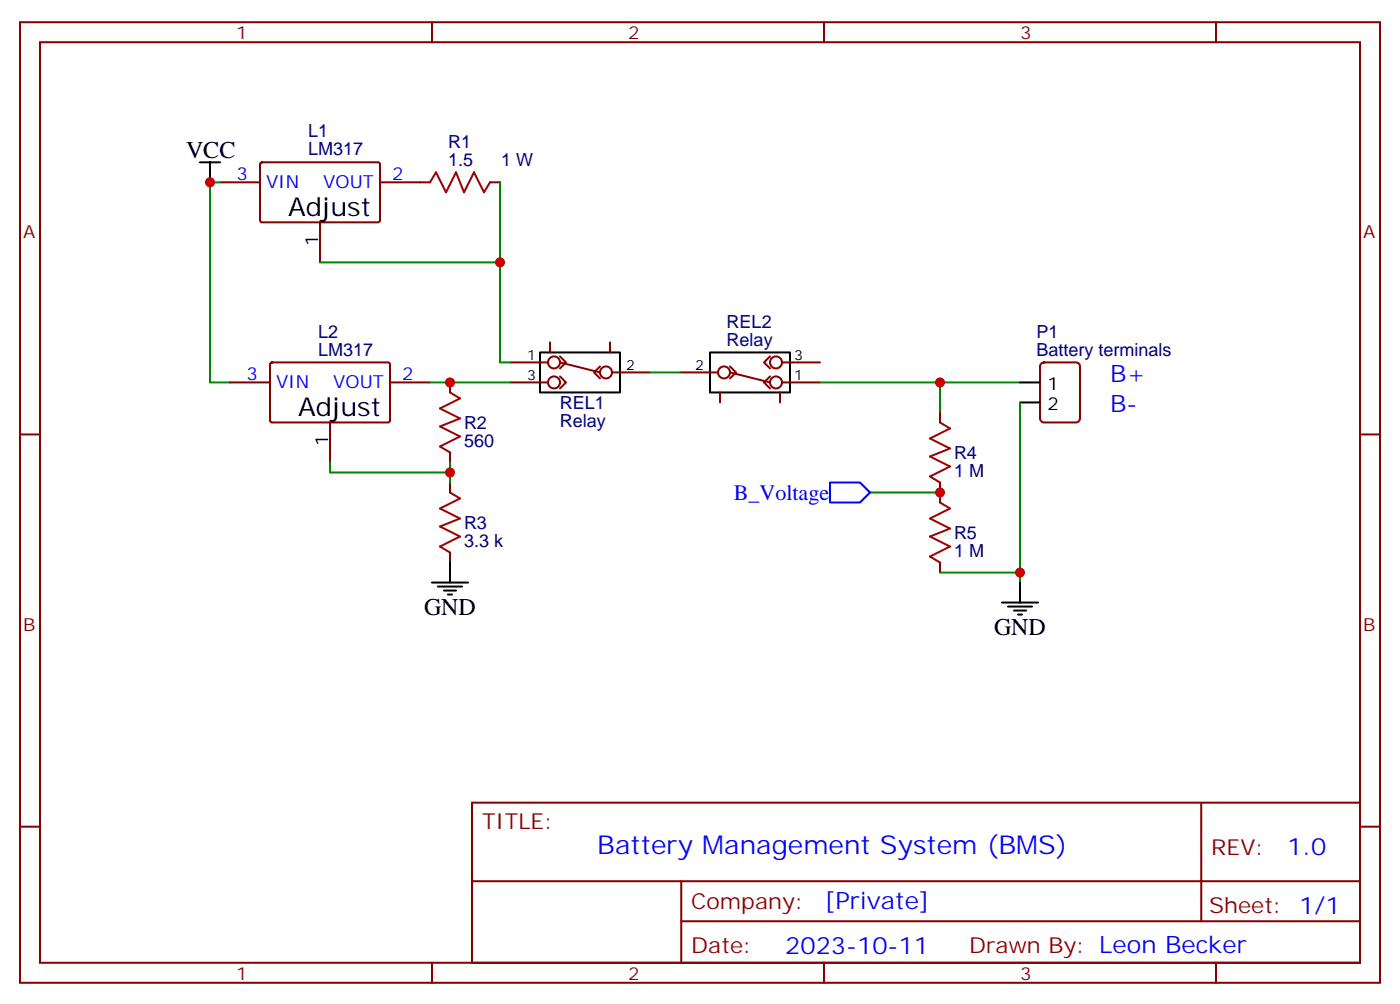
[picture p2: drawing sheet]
<svg xmlns="http://www.w3.org/2000/svg" width="247mm" height="177mm" viewBox="0 0 247 177" stroke-linecap="round" stroke-linejoin="round" font-family="sans-serif">
<g fill="none" stroke="#870000" stroke-width=".35">
<path d="M3.5 3.9h239.9v169.3h-239.9zM7.1 7.4h232.8v162.3h-232.8zM76.2 3.9v3.5M145.3 3.9v3.5M214.5 3.9v3.5M38.8 32.1h7.1M45.9 28.8l.3-.2 20.7 .1 .1 .3v10l-.3 .2-20.7-.1-.1-.3zM56.4 39.2v7M67 32.1h8.8M86.4 32.1h1.8M3.5 76.6h3.6M40.6 67.4h7"/>
<path d="M47.7 64.1l.3-.2h20.6l.2 .3-.1 10.1-.3 .2-20.6-.1-.2-.3zM58.2 74.5v7M68.8 67.4h7M79.4 67.4v1.8M79.4 79.8v1.7M90 67.4h6.7M90 63.9h6.7M97 60.4v1.7M98.8 66.4l1 1-1 1.1M98.8 62.8l1 1.1-1 1M98.8 63.9l7 1.8M105.8 64.6l-1 1.1 1 1"/>
<path d="M107.6 60.4v1.7M107.9 65.7h6.8M119.9 65.7h6.7M127 69.2v1.7M128.8 64.6l1 1.1-1 1M128.8 65.7l7 1.7M135.8 62.8l-1 1.1 1 1M135.8 66.4l-1 1 1 1.1M137.6 69.2v1.7M137.9 67.4h6.7M137.9 63.9h6.7M165.8 72.7v1.8"/>
<path d="M183.7 64.1l.4-.2h5.7a.71 .71 0 0 1 .7 .7v9.2a.76 .76 0 0 1-.7 .7h-5.7a.76 .76 0 0 1-.7-.7v-9.2zM239.9 76.6h3.5M79.4 85.1v1.7M79.4 97.4v1.8M165.8 85.1v3.5M165.8 99.2v1.7M3.5 145.7h3.6M83.3 141.5h156.6v28.2h-156.6zM83.3 155.3h156.5M120.2 155.3v14.2M211.9 141.5v20.9M239.9 145.7h3.5"/>
<path d="M76.2 169.7v3.5M120.2 162.4h119.6M145.3 169.7v3.5M214.5 169.7v3.5"/>
<circle cx="97.7" cy="67.4" r="1.06"/>
<circle cx="97.7" cy="63.9" r="1.06"/>
<circle cx="106.9" cy="65.7" r="1.06"/>
<circle cx="127.7" cy="65.7" r="1.06"/>
<circle cx="136.9" cy="63.9" r="1.06"/>
<circle cx="136.9" cy="67.4" r="1.06"/>
</g>
<g fill="none" stroke="#000" stroke-width=".35">
<path d="M35.3 28.6h3.5M37 28.6v3.5M95.2 62.1h14.2v7.1h-14.2zM125.2 62.1h14.1v7.1h-14.1zM179.9 67.4h3.5M179.9 70.9h3.5M79.4 99.2v3.5M76.2 102.7h6.3M77.3 103.4h4.2M78.3 104.1h2.1M79 104.8h.7M176.7 106.2h6.4"/>
<path d="M177.8 106.9h4.2M178.9 107.6h2.1M179.6 108.3h.7M179.9 102.7v3.5"/>
</g>
<path d="M38.8 32.1h-1.8v35.3h3.6M88.2 32.1v14.1h-31.8M88.2 46.2v17.7h1.8M75.8 67.4h14.2M114.7 65.7h5.2M144.6 67.4h35.3M165.8 67.4v5.3M179.9 70.9v31.8M58.2 81.5v1.8h21.2M79.4 81.5v3.6M153.5 86.8h12.3M165.8 100.9h14.1" fill="none" stroke="#008700" stroke-width=".35"/>
<path d="M75.8 32.1l1.1-1.7 1.8 3.5 1.7-3.5 1.4 3.5 1.8-3.5 1.8 3.5 1-1.8M79.4 69.2l1.7 1-3.5 1.8 3.5 1.8-3.5 1.4 3.5 1.7-3.5 1.8 1.8 1.1M165.8 74.5l1.8 1-3.6 1.8 3.6 1.8-3.6 1.4 3.6 1.7-3.6 1.8 1.8 1.1M79.4 86.8l1.7 1.1-3.5 1.7 3.5 1.8-3.5 1.4 3.5 1.8-3.5 1.7 1.8 1.1M165.8 88.6l1.8 1-3.6 1.8 3.6 1.8-3.6 1.4 3.6 1.7-3.6 1.8 1.8 1.1" fill="none" stroke="#a10000" stroke-width=".35"/>
<path d="M146.4 85.1h5.3l1.8 1.7-1.8 1.8h-5.3z" fill="none" stroke="#00f" stroke-width=".35"/>
<g fill="#c00">
<circle cx="79.4" cy="83.3" r=".88"/>
<circle cx="79.4" cy="67.4" r=".88"/>
<circle cx="88.2" cy="46.2" r=".88"/>
<circle cx="165.8" cy="67.4" r=".88"/>
<circle cx="165.8" cy="86.8" r=".88"/>
<circle cx="179.9" cy="100.9" r=".88"/>
<circle cx="37" cy="32.1" r=".88"/>
</g>
<g font-size="4.6">
<text x="50.8" y="38.1">Adjust</text>
<text x="52.6" y="73.4">Adjust</text>
</g>
<text font-size="4.6" fill="#00f" x="105.3" y="150.5">Battery Management System (BMS)</text>
<g font-size="4.2">
<text x="32.8" y="27.9">VCC</text>
<text x="74.8" y="108.3">GND</text>
<text x="175.3" y="111.9">GND</text>
</g>
<g font-size="4.2" fill="#00f">
<text x="195.8" y="67.4">B+</text>
<text x="195.8" y="72.7">B-</text>
<text x="227.1" y="150.8">1.0</text>
<text x="145.4" y="160.3">[Private]</text>
<text x="138.5" y="168.1">2023-10-11</text>
</g>
<text font-size="3.9" fill="#00f" x="129.4" y="88.1">B_Voltage</text>
<g font-size="3.9" fill="#800">
<text x="85" y="146.1">TITLE:</text>
<text x="213.6" y="150.8">REV:</text>
<text x="121.9" y="160.3">Company:</text>
<text x="213.3" y="160.9">Sheet: 1/1</text>
<text x="121.9" y="168">Date:</text>
<text x="171" y="168">Drawn By: Leon Becker</text>
</g>
<g font-size="3.2" fill="#800">
<text x="41.6" y="6.9">1</text>
<text x="110.8" y="6.9">2</text>
<text x="179.9" y="6.9">3</text>
<text x="4.1" y="42">A</text>
<text x="240.4" y="42">A</text>
<text x="4.1" y="111.2">B</text>
<text x="240.4" y="111.2">B</text>
<text x="41.6" y="172.7">1</text>
<text x="110.8" y="172.7">2</text>
<text x="179.9" y="172.7">3</text>
</g>
<g font-size="3.2" fill="#000080">
<text x="54.3" y="27.4">LM317</text>
<text x="54.3" y="24.2">L1</text>
<text x="79" y="29.3">1.5</text>
<text x="79" y="26.1">R1</text>
<text x="88.4" y="29.3">1 W</text>
<text x="56.1" y="59.5">L2</text>
<text x="128.2" y="57.9">REL2</text>
<text x="182.8" y="59.7">P1</text>
<text x="56.1" y="62.7">LM317</text>
<text x="128.2" y="61.1">Relay</text>
<text x="182.8" y="62.8">Battery terminals</text>
<text x="81.8" y="75.6">R2</text>
<text x="98.7" y="75.3">Relay</text>
<text x="98.7" y="72.1">REL1</text>
<text x="81.8" y="78.8">560</text>
<text x="168.3" y="80.9">R4</text>
<text x="168.3" y="84.1">1 M</text>
<text x="81.8" y="93.3">R3</text>
<text x="168.3" y="95">R5</text>
<text x="81.8" y="96.4">3.3 k</text>
<text x="168.3" y="98.2">1 M</text>
</g>
<g font-size="3.2" fill="#00f">
<text x="41.7" y="31.8">3</text>
<text x="46.9" y="33.2">VIN</text>
<text x="57" y="33.2">VOUT</text>
<text x="69.1" y="31.8">2</text>
<text x="43.5" y="67.1">3</text>
<text x="48.7" y="68.5">VIN</text>
<text x="58.8" y="68.5">VOUT</text>
<text x="70.9" y="67.1">2</text>
</g>
<g font-size="3.2">
<text x="56.1" y="43.3" transform="rotate(-90 56.1 43.3)">1</text>
<text x="184.7" y="68.8">1</text>
<text x="184.7" y="72.4">2</text>
<text x="57.9" y="78.6" transform="rotate(-90 57.9 78.6)">1</text>
</g>
<g font-size="2.5">
<text x="93" y="63.5">1</text>
<text x="110.4" y="65.3">2</text>
<text x="122.6" y="65.3">2</text>
<text x="140.1" y="63.5">3</text>
<text x="93" y="67.1">3</text>
<text x="140.1" y="67.1">1</text>
</g>
</svg>
